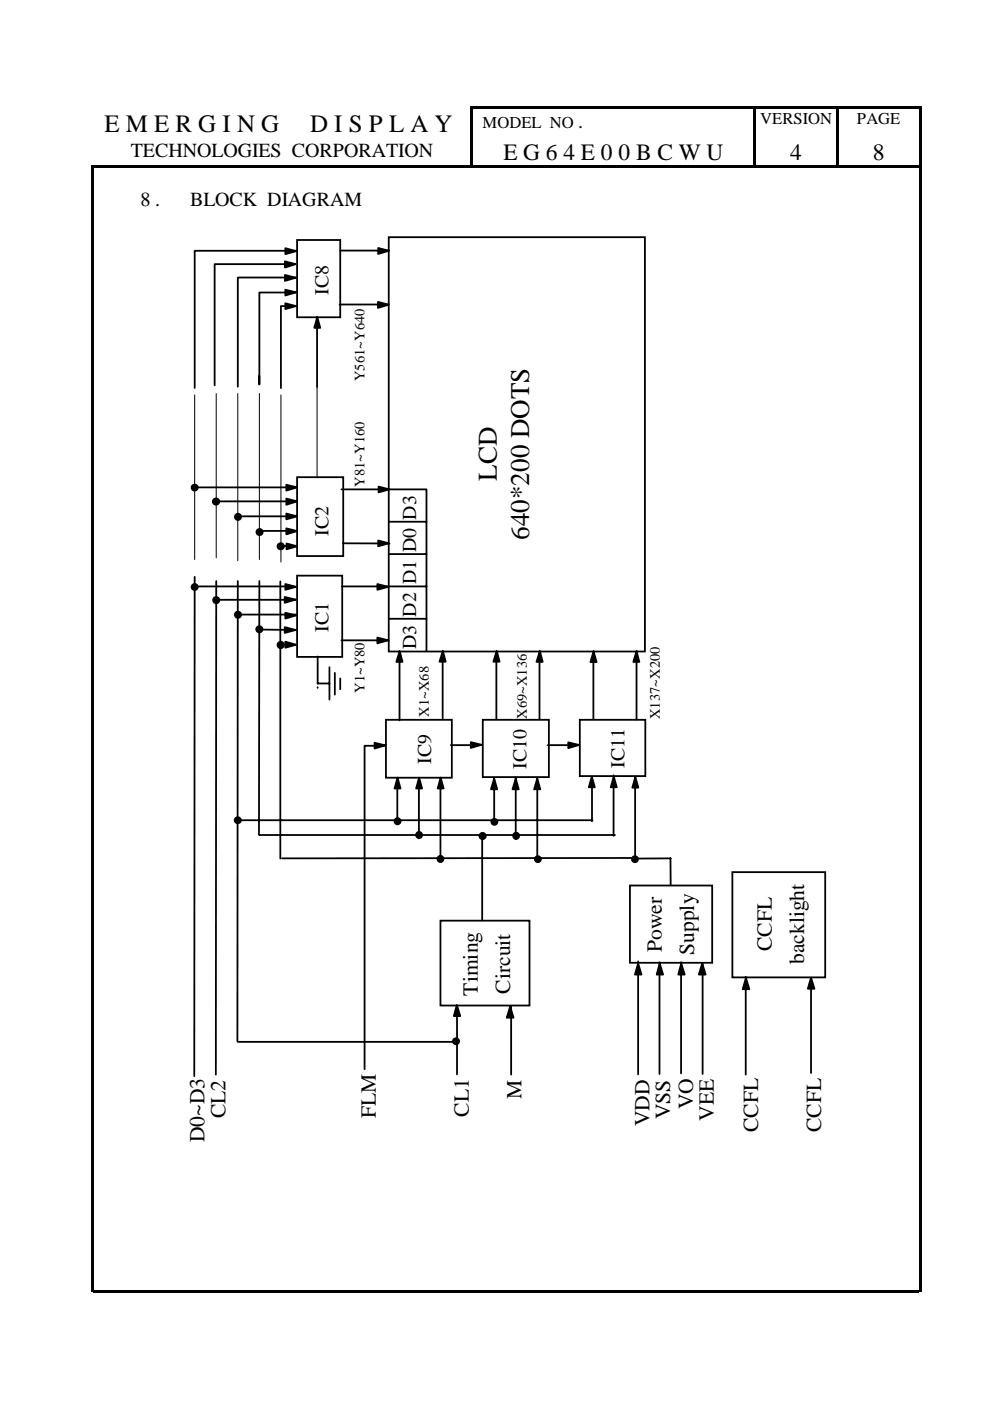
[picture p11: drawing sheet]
<svg xmlns="http://www.w3.org/2000/svg" width="210mm" height="297mm" viewBox="0 0 210 297" stroke-linecap="round" stroke-linejoin="round" font-family="sans-serif">
<g fill="#000">
<path d="M19.3 35.1h.5v.5h-.5zM19.8 35.1h175v.5h-175zM99.8 22.5h.5v.6h-.5zM99.8 23.1h.5v6.2h-.5zM99.8 29.3h.5v5.8h-.5zM100.3 22.5h59.5v.5h-59.5zM159.8 22.5h.5v.6h-.5zM159.8 23.1h.5v6.2h-.5zM159.8 29.3h.5v5.8h-.5zM160.3 22.5h17v.5h-17zM177.3 22.5h.5v.6h-.5zM177.3 23.1h.5v6.2h-.5z"/>
<path d="M177.3 29.3h.5v5.8h-.5zM177.8 22.5h17v.5h-17zM194.8 22.5h.5v.6h-.5zM194.8 23.1h.5v6.2h-.5zM194.8 29.3h.5v5.8h-.5zM194.8 35.1h.5v.5h-.5zM19.3 35.6h.5v13.3h-.5zM194.8 35.6h.5v13.3h-.5zM19.3 48.9h.5v195.5h-.5zM194.8 48.9h.5v195.5h-.5zM19.3 244.4h.5v29.6h-.5zM19.8 273.5h175v.5h-175z"/>
<path d="M194.8 244.4h.5v29.6h-.5z"/>
</g>
<g fill="none" stroke="#000" stroke-width=".38">
<path d="M62.6 56h-17.1v25.7M62.9 53.2h-21.6v29.1M63 50.9h9.1v16.4h-9.1zM63 58.8h-12.6v23.2M72.1 53.1h10.3M82.4 50.3h54.3v87.8h-54.3zM62.8 62h-7.8v19.5v-1.8M63 64.9h-3.4v17.4M67.2 67.2v14.8M72 64.6h10.3M41.1 103.3h21.7M46 106.3h16.8"/>
<path d="M50.5 109.5h12.3M55.1 112.6h7.7M59.4 115.7h3.4M63 101.2h9.8v16.7h-9.8zM72.4 103.8h10.3M72.7 115.2h9.9M82.4 103.8h8v34.2M82.4 117.5h8M82.4 110.6h8M41.3 122.3l-.1 105.9M41.4 124.3h20.8M45.8 123.2v104.6"/>
<path d="M46 127.2h16.8M50.4 123.2l-.1 97.6M50.5 130.3h12.3M54.5 133.5l8.3 .1M55 123.2l-.1 53.8M59.4 123.3v58.7M59.6 136.7h3M63 122h9.6v17.3h-9.6zM67.4 139.2v5.7M72.4 135.8h10M72.5 124.3h17.9M82.4 131.2h8"/>
<path d="M84.7 138v14.7M93.9 138v14.3M105.2 138v14.4M114.4 138v14.5M125.8 138v14.4M135 138v14.6M67.4 145.7v.1M67.4 144.9h2.4M69.8 141.5v6.8M71 142.7v4.6M72.1 143.8v2.3M81.6 158.1h-4.3v68.6"/>
<path d="M81.8 152.6h14v12.3h-14zM95.6 158h6.3M102.4 152.6h14v12.2h-14zM116.1 158h6.6M122.9 152.6h13.9v11.9h-13.9zM51 173.9h74.6M55 177h75.4M84.2 164.9v9M88.8 165.1v12.7M93.4 164.9v17.4M102.2 177.1v18.1M104.8 165.1v9.4"/>
<path d="M109.3 164.8v13.1M113.9 165.1v17.1M125.5 164.6v9.5M130.1 164.4v12.8M134.7 164.6v17.5M93.4 195.2h18.9v18h-18.9zM133.6 187.7h17.4v16.4h-17.4zM134.8 181.9l-75 .1M142.2 182v5.6M142.2 182h-7.2M155.3 184.9h19.7v22.3h-19.7zM96.9 215.3v12.5"/>
<path d="M108.4 213.4v14.4M135.3 203.8v24M139.8 204v23.7M144.4 204v23.6M149 204.2v23.5M158.1 207.1v20.7M172 207.4v20.1M50.4 220.9h46.2"/>
</g>
<path d="M41.3 83.7v34.9M45.8 83.4v34.9M50.4 83.4v35.5M55 83.4v35.2M59.6 83.7v35.5M67.2 82v19.1" fill="none" stroke="#000" stroke-width=".21"/>
<g fill="#000" stroke="#000" stroke-width=".38">
<path d="M60.4 55.4l2.3 .6-2.3 .7z" fill-rule="evenodd"/>
<path d="M60.4 58.3l2.3 .6-2.3 .7z" fill-rule="evenodd"/>
<path d="M60.5 52.6l2.3 .7-2.3 .6z" fill-rule="evenodd"/>
<path d="M80.2 52.6l2.3 .6-2.3 .6z" fill-rule="evenodd"/>
<path d="M60.5 61.4l2.3 .6-2.3 .7z" fill-rule="evenodd"/>
<path d="M60.5 64.3l2.3 .6-2.3 .6z" fill-rule="evenodd"/>
<path d="M67.3 67.2l.6 2.3h-1.3z" fill-rule="evenodd"/>
<path d="M80.1 64l2.3 .6-2.3 .7z" fill-rule="evenodd"/>
<path d="M60.7 112l2.3 .6-2.3 .7z" fill-rule="evenodd"/>
<path d="M60.7 108.9l2.3 .6-2.3 .6z" fill-rule="evenodd"/>
<path d="M60.7 105.7l2.3 .6-2.3 .7z" fill-rule="evenodd"/>
<path d="M60.7 102.8l2.3 .5-2.3 .7z" fill-rule="evenodd"/>
<path d="M60.7 115.2l2.3 .6-2.3 .7z" fill-rule="evenodd"/>
<path d="M80.2 114.6l2.3 .6-2.3 .6z" fill-rule="evenodd"/>
<path d="M80.3 103.2l2.2 .6-2.2 .6z" fill-rule="evenodd"/>
<path d="M60.4 133l2.3 .6-2.3 .6z" fill-rule="evenodd"/>
<path d="M60.4 126.6l2.3 .5-2.3 .7z" fill-rule="evenodd"/>
<path d="M60.5 136.1l2.3 .6-2.3 .6z" fill-rule="evenodd"/>
<path d="M60.5 129.9l2.3 .6-2.3 .6z" fill-rule="evenodd"/>
<path d="M60.5 123.8l2.3 .6-2.3 .7z" fill-rule="evenodd"/>
<path d="M80 123.8l2.3 .6-2.3 .7z" fill-rule="evenodd"/>
<path d="M80 135.2l2.3 .6-2.3 .6z" fill-rule="evenodd"/>
<path d="M84.8 138l.5 2.3h-1.3z" fill-rule="evenodd"/>
<path d="M93.9 138l.6 2.3h-1.3z" fill-rule="evenodd"/>
<path d="M105.3 138l.6 2.3h-1.3z" fill-rule="evenodd"/>
<path d="M114.5 138l.6 2.3h-1.4z" fill-rule="evenodd"/>
<path d="M125.9 138.1l.6 2.3h-1.3z" fill-rule="evenodd"/>
<path d="M135 138l.6 2.3h-1.3z" fill-rule="evenodd"/>
<path d="M79.4 157.5l2.3 .5-2.3 .7z" fill-rule="evenodd"/>
<path d="M99.8 157.4l2.3 .5-2.3 .7z" fill-rule="evenodd"/>
<path d="M120.5 157.4l2.3 .5-2.3 .7z" fill-rule="evenodd"/>
<path d="M84.3 164.9l.6 2.3h-1.2z" fill-rule="evenodd"/>
<path d="M88.9 164.9l.6 2.3h-1.3z" fill-rule="evenodd"/>
<path d="M93.4 164.9l.7 2.3h-1.3z" fill-rule="evenodd"/>
<path d="M104.8 165.1l.6 2.2h-1.3z" fill-rule="evenodd"/>
<path d="M109.3 165.1l.7 2.2h-1.3z" fill-rule="evenodd"/>
<path d="M113.9 165.1l.7 2.2h-1.4z" fill-rule="evenodd"/>
<path d="M125.5 164.6l.6 2.3h-1.3z" fill-rule="evenodd"/>
<path d="M130.1 164.6l.7 2.3h-1.3z" fill-rule="evenodd"/>
<path d="M134.7 164.7l.6 2.3h-1.2z" fill-rule="evenodd"/>
<path d="M96.9 213.1l.7 2.3h-1.4z" fill-rule="evenodd"/>
<path d="M108.2 213.4l.7 2.4h-1.5z" fill-rule="evenodd"/>
<path d="M135.3 204.3l.7 2.3h-1.4z" fill-rule="evenodd"/>
<path d="M139.9 204.3l.7 2.3h-1.4z" fill-rule="evenodd"/>
<path d="M144.4 204.3l.8 2.3h-1.4z" fill-rule="evenodd"/>
<path d="M148.9 204.3l.7 2.3h-1.4z" fill-rule="evenodd"/>
<path d="M158.2 207.3l.7 2.4h-1.4z" fill-rule="evenodd"/>
<path d="M172 207.3l.7 2.3h-1.4z" fill-rule="evenodd"/>
</g>
<g fill="#000" stroke="#000" stroke-width=".38">
<circle cx="41.3" cy="103.4" r=".65"/>
<circle cx="45.8" cy="106.3" r=".67"/>
<circle cx="50.5" cy="109.6" r=".66"/>
<circle cx="55" cy="112.8" r=".66"/>
<circle cx="59.5" cy="115.8" r=".67"/>
<circle cx="41.3" cy="124.5" r=".65"/>
<circle cx="45.8" cy="127.2" r=".66"/>
<circle cx="50.5" cy="130.3" r=".66"/>
<circle cx="55" cy="133.4" r=".66"/>
<circle cx="59.5" cy="136.7" r=".68"/>
<circle cx="50.4" cy="173.9" r=".65"/>
<circle cx="84.3" cy="174.1" r=".64"/>
<circle cx="88.8" cy="177" r=".64"/>
<circle cx="102.3" cy="177.3" r=".67"/>
<circle cx="104.8" cy="174.3" r=".64"/>
<circle cx="109.4" cy="177.2" r=".64"/>
<circle cx="93.4" cy="182.1" r=".64"/>
<circle cx="114" cy="182.2" r=".64"/>
<circle cx="134.6" cy="182.2" r=".64"/>
<circle cx="96.7" cy="220.8" r=".65"/>
</g>
<g font-size="5.7">
<text x="105.4" y="101.9" transform="rotate(-90 105.4 101.9)">LCD</text>
<text x="112.2" y="114.5" transform="rotate(-90 112.2 114.5)">640*200 DOTS</text>
</g>
<g font-size="5.3">
<text x="22.1" y="28">E M E R G I N G</text>
<text x="65.7" y="28">D I S P L A Y</text>
</g>
<g font-size="5">
<text x="106.7" y="33.9">E G 6 4 E 0 0 B C W U</text>
<text x="167.6" y="33.9">4</text>
<text x="185" y="33.9">8</text>
</g>
<g font-size="4.6">
<text x="140.3" y="201.8" transform="rotate(-90 140.3 201.8)">Power</text>
<text x="147.2" y="202.5" transform="rotate(-90 147.2 202.5)">Supply</text>
<text x="163.6" y="201.6" transform="rotate(-90 163.6 201.6)">CCFL</text>
<text x="170.5" y="204.4" transform="rotate(-90 170.5 204.4)">backlight</text>
<text x="101.3" y="211.1" transform="rotate(-90 101.3 211.1)">Timing</text>
<text x="108.2" y="210.7" transform="rotate(-90 108.2 210.7)">Circuit</text>
<text x="110.6" y="233" transform="rotate(-90 110.6 233)">M</text>
<text x="47.8" y="237.1" transform="rotate(-90 47.8 237.1)">CL2</text>
<text x="79.7" y="237.1" transform="rotate(-90 79.7 237.1)">FLM</text>
<text x="99.4" y="236.8" transform="rotate(-90 99.4 236.8)">CL1</text>
<text x="137.7" y="238.8" transform="rotate(-90 137.7 238.8)">VDD</text>
<text x="142.1" y="237.3" transform="rotate(-90 142.1 237.3)">VSS</text>
<text x="146.9" y="235.2" transform="rotate(-90 146.9 235.2)">VO</text>
<text x="151.4" y="237.6" transform="rotate(-90 151.4 237.6)">VEE</text>
<text x="43.4" y="242.2" transform="rotate(-90 43.4 242.2)">D0~D3</text>
<text x="160.8" y="240" transform="rotate(-90 160.8 240)">CCFL</text>
<text x="174.1" y="240" transform="rotate(-90 174.1 240)">CCFL</text>
</g>
<g font-size="4.2">
<text x="122.6" y="27.1">.</text>
<text x="27.7" y="33.3">TECHNOLOGIES CORPORATION</text>
<text x="29.8" y="43.8">8 .</text>
<text x="40.3" y="43.8">BLOCK DIAGRAM</text>
<text x="69.7" y="62.4" transform="rotate(-90 69.7 62.4)">IC8</text>
<text x="69.7" y="113.6" transform="rotate(-90 69.7 113.6)">IC2</text>
<text x="69.7" y="133.9" transform="rotate(-90 69.7 133.9)">IC1</text>
<text x="88.3" y="137.6" transform="rotate(-90 88.3 137.6)">D3 D2 D1 D0 D3</text>
<text x="91.4" y="162" transform="rotate(-90 91.4 162)">IC9</text>
<text x="111.6" y="163.1" transform="rotate(-90 111.6 163.1)">IC10</text>
<text x="132.4" y="162.8" transform="rotate(-90 132.4 162.8)">IC11</text>
</g>
<g font-size="3.5">
<text x="102.3" y="27.1">MODEL NO</text>
<text x="161.2" y="26.4">VERSION</text>
<text x="181.7" y="26.4">PAGE</text>
</g>
<g font-size="3">
<text x="77.3" y="80.8" transform="rotate(-90 77.3 80.8)">Y561~Y640</text>
<text x="77.3" y="103.2" transform="rotate(-90 77.3 103.2)">Y81~Y160</text>
<text x="77.3" y="146.9" transform="rotate(-90 77.3 146.9)">Y1~Y80</text>
<text x="90.9" y="151.9" transform="rotate(-90 90.9 151.9)">X1~X68</text>
<text x="111.7" y="152.4" transform="rotate(-90 111.7 152.4)">X69~X136</text>
<text x="139.9" y="152.4" transform="rotate(-90 139.9 152.4)">X137~X200</text>
</g>
</svg>
